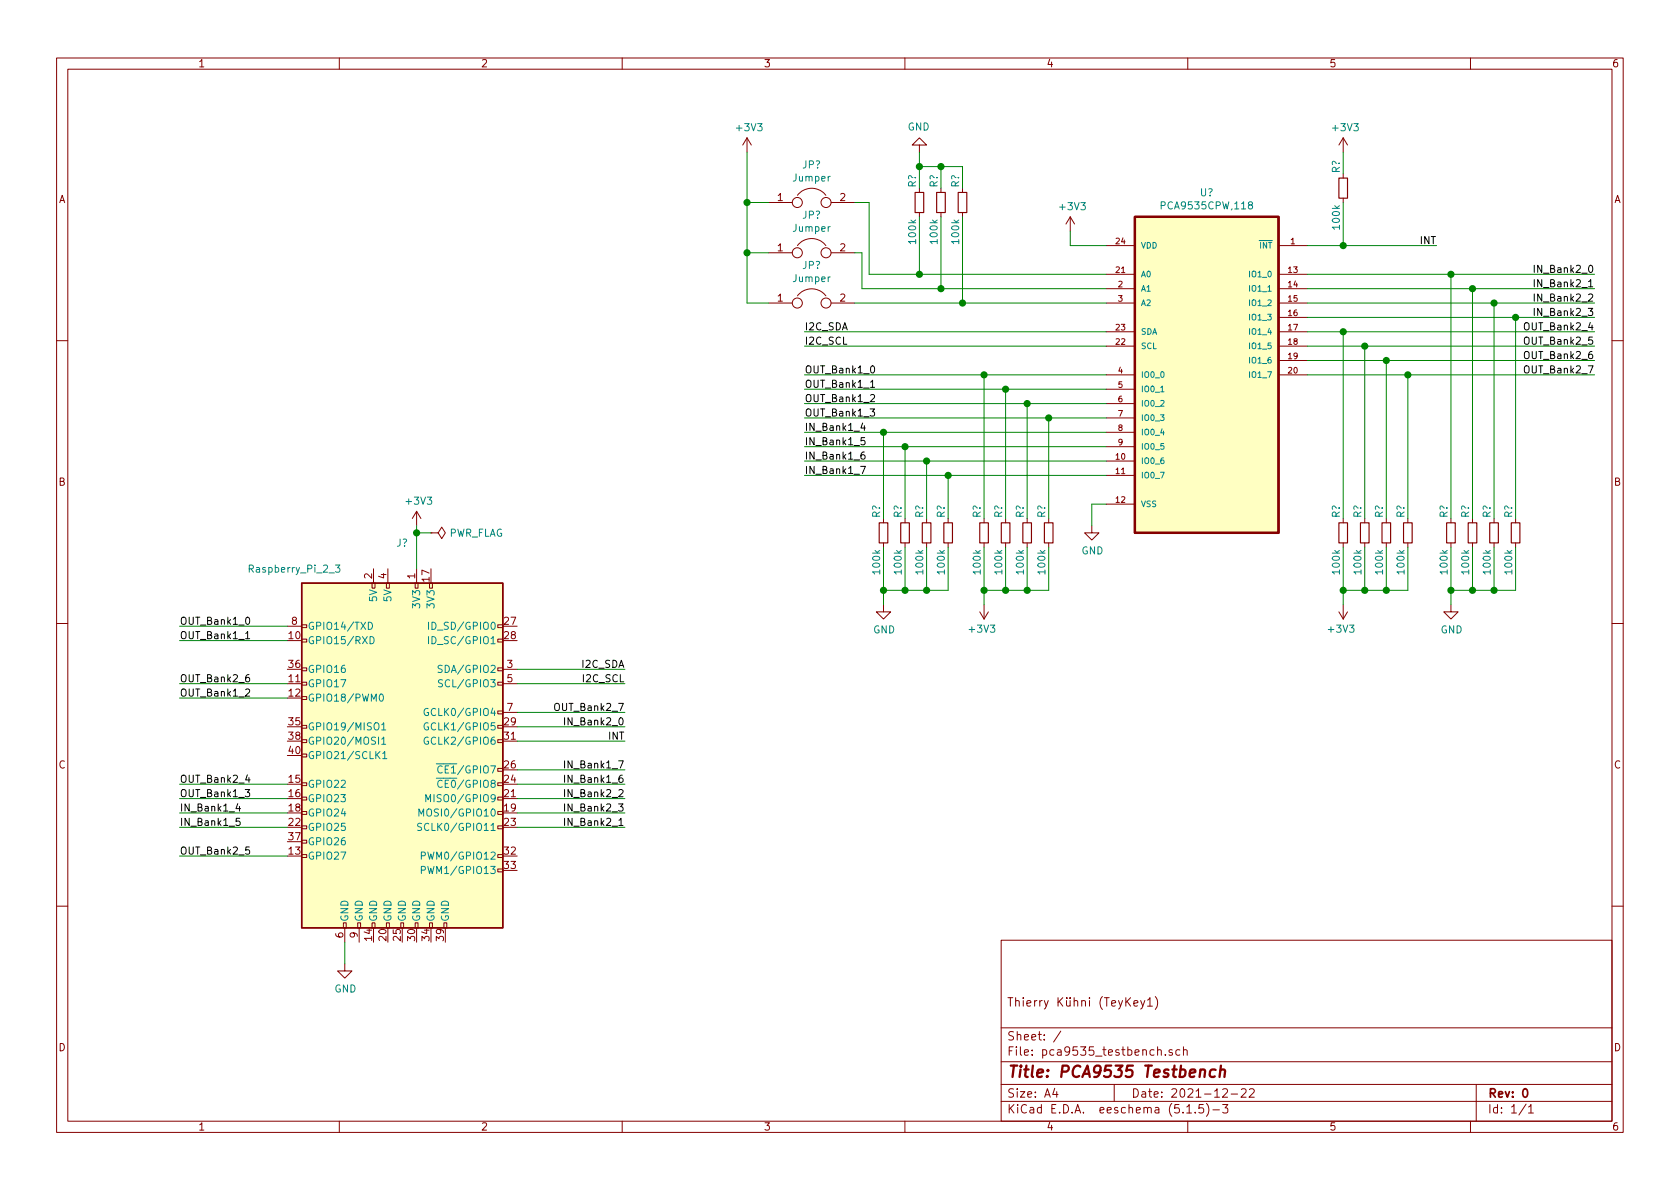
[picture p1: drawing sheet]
EESchema Schematic File Version 4
EELAYER 30 0
EELAYER END
$Descr A4 11693 8268
encoding utf-8
Sheet 1 1
Title "PCA9535 Testbench"
Date "2021-12-22"
Rev "0"
Comp ""
Comment1 "Thierry Kühni (TeyKey1)"
Comment2 ""
Comment3 ""
Comment4 ""
$EndDescr
$Comp
L custom:PCA9535CPW,118 U?
U 1 1
P 8400 2500
F 0 "U?" H 8400 3670 50  0000 C CNN
F 1 "PCA9535CPW,118" H 8400 3579 50  0000 C CNN
F 2 "SOP65P640X110-24N" H 8400 2500 50  0001 L BNN
F 3 "" H 8400 2500 50  0001 L BNN
F 4 "70R6541" H 8400 2500 50  0001 L BNN "OC_NEWARK"
F 5 "TSSOP-24" H 8400 2500 50  0001 L BNN "PACKAGE"
F 6 "PCA9535CPW,118" H 8400 2500 50  0001 L BNN "MPN"
F 7 "NXP" H 8400 2500 50  0001 L BNN "SUPPLIER"
F 8 "-" H 8400 2500 50  0001 L BNN "OC_FARNELL"
	1    8400 2500
	1    0    0    -1  
$EndComp
$Comp
L power:GND #PWR?
U 1 1
P 7600 3650
F 0 "#PWR?" H 7600 3400 50  0001 C CNN
F 1 "GND" H 7605 3477 50  0000 C CNN
F 2 "" H 7600 3650 50  0001 C CNN
F 3 "" H 7600 3650 50  0001 C CNN
	1    7600 3650
	1    0    0    -1  
$EndComp
Wire Wire Line
	7600 3650 7600 3500
$Comp
L power:+3V3 #PWR?
U 1 1
P 7450 1600
F 0 "#PWR?" H 7450 1450 50  0001 C CNN
F 1 "+3V3" H 7465 1773 50  0000 C CNN
F 2 "" H 7450 1600 50  0001 C CNN
F 3 "" H 7450 1600 50  0001 C CNN
	1    7450 1600
	1    0    0    -1  
$EndComp
Wire Wire Line
	7700 1700 7450 1700
Wire Wire Line
	7450 1700 7450 1600
$Comp
L Device:R_Small R?
U 1 1
P 7300 3700
F 0 "R?" V 7250 3800 50  0000 L CNN
F 1 "100k" V 7250 3400 50  0000 L CNN
F 2 "" H 7300 3700 50  0001 C CNN
F 3 "~" H 7300 3700 50  0001 C CNN
	1    7300 3700
	1    0    0    -1  
$EndComp
$Comp
L Device:R_Small R?
U 1 1
P 7150 3700
F 0 "R?" V 7100 3800 50  0000 L CNN
F 1 "100k" V 7100 3400 50  0000 L CNN
F 2 "" H 7150 3700 50  0001 C CNN
F 3 "~" H 7150 3700 50  0001 C CNN
	1    7150 3700
	1    0    0    -1  
$EndComp
$Comp
L Device:R_Small R?
U 1 1
P 7000 3700
F 0 "R?" V 6950 3800 50  0000 L CNN
F 1 "100k" V 6950 3400 50  0000 L CNN
F 2 "" H 7000 3700 50  0001 C CNN
F 3 "~" H 7000 3700 50  0001 C CNN
	1    7000 3700
	1    0    0    -1  
$EndComp
$Comp
L Device:R_Small R?
U 1 1
P 6850 3700
F 0 "R?" V 6800 3800 50  0000 L CNN
F 1 "100k" V 6800 3400 50  0000 L CNN
F 2 "" H 6850 3700 50  0001 C CNN
F 3 "~" H 6850 3700 50  0001 C CNN
	1    6850 3700
	1    0    0    -1  
$EndComp
Wire Wire Line
	7700 2600 6850 2600
Wire Wire Line
	7700 2700 7000 2700
Wire Wire Line
	7700 2800 7150 2800
Wire Wire Line
	7700 2900 7300 2900
Wire Wire Line
	7300 3600 7300 2900
Wire Wire Line
	7150 3600 7150 2800
Wire Wire Line
	7000 3600 7000 2700
Wire Wire Line
	6850 3600 6850 2600
$Comp
L power:+3V3 #PWR?
U 1 1
P 6850 4200
F 0 "#PWR?" H 6850 4050 50  0001 C CNN
F 1 "+3V3" H 6865 4373 50  0000 C CNN
F 2 "" H 6850 4200 50  0001 C CNN
F 3 "" H 6850 4200 50  0001 C CNN
	1    6850 4200
	-1   0    0    1   
$EndComp
Wire Wire Line
	6850 3800 6850 4100
Wire Wire Line
	7000 3800 7000 4100
Wire Wire Line
	7000 4100 6850 4100
Connection ~ 6850 4100
Wire Wire Line
	6850 4100 6850 4200
Wire Wire Line
	7150 3800 7150 4100
Wire Wire Line
	7150 4100 7000 4100
Connection ~ 7000 4100
Wire Wire Line
	7300 3800 7300 4100
Wire Wire Line
	7300 4100 7150 4100
Connection ~ 7150 4100
Wire Wire Line
	9100 2300 9350 2300
Wire Wire Line
	9100 2400 9500 2400
Wire Wire Line
	9100 2500 9650 2500
Wire Wire Line
	9100 2600 9800 2600
$Comp
L Device:R_Small R?
U 1 1
P 9800 3700
F 0 "R?" V 9750 3800 50  0000 L CNN
F 1 "100k" V 9750 3400 50  0000 L CNN
F 2 "" H 9800 3700 50  0001 C CNN
F 3 "~" H 9800 3700 50  0001 C CNN
	1    9800 3700
	1    0    0    -1  
$EndComp
$Comp
L Device:R_Small R?
U 1 1
P 9650 3700
F 0 "R?" V 9600 3800 50  0000 L CNN
F 1 "100k" V 9600 3400 50  0000 L CNN
F 2 "" H 9650 3700 50  0001 C CNN
F 3 "~" H 9650 3700 50  0001 C CNN
	1    9650 3700
	1    0    0    -1  
$EndComp
$Comp
L Device:R_Small R?
U 1 1
P 9500 3700
F 0 "R?" V 9450 3800 50  0000 L CNN
F 1 "100k" V 9450 3400 50  0000 L CNN
F 2 "" H 9500 3700 50  0001 C CNN
F 3 "~" H 9500 3700 50  0001 C CNN
	1    9500 3700
	1    0    0    -1  
$EndComp
$Comp
L Device:R_Small R?
U 1 1
P 9350 3700
F 0 "R?" V 9300 3800 50  0000 L CNN
F 1 "100k" V 9300 3400 50  0000 L CNN
F 2 "" H 9350 3700 50  0001 C CNN
F 3 "~" H 9350 3700 50  0001 C CNN
	1    9350 3700
	1    0    0    -1  
$EndComp
$Comp
L power:+3V3 #PWR?
U 1 1
P 9350 4200
F 0 "#PWR?" H 9350 4050 50  0001 C CNN
F 1 "+3V3" H 9365 4373 50  0000 C CNN
F 2 "" H 9350 4200 50  0001 C CNN
F 3 "" H 9350 4200 50  0001 C CNN
	1    9350 4200
	-1   0    0    1   
$EndComp
Wire Wire Line
	9350 3800 9350 4100
Wire Wire Line
	9500 3800 9500 4100
Wire Wire Line
	9500 4100 9350 4100
Connection ~ 9350 4100
Wire Wire Line
	9350 4100 9350 4200
Wire Wire Line
	9650 3800 9650 4100
Wire Wire Line
	9650 4100 9500 4100
Connection ~ 9500 4100
Wire Wire Line
	9800 3800 9800 4100
Wire Wire Line
	9800 4100 9650 4100
Connection ~ 9650 4100
Wire Wire Line
	9350 3600 9350 2300
Connection ~ 9350 2300
Wire Wire Line
	9500 3600 9500 2400
Connection ~ 9500 2400
Wire Wire Line
	9650 3600 9650 2500
Connection ~ 9650 2500
Wire Wire Line
	9800 3600 9800 2600
Connection ~ 9800 2600
Wire Wire Line
	9100 2200 10550 2200
Wire Wire Line
	9100 2100 10400 2100
Wire Wire Line
	9100 2000 10250 2000
Wire Wire Line
	9100 1900 10100 1900
$Comp
L Device:R_Small R?
U 1 1
P 10550 3700
F 0 "R?" V 10500 3800 50  0000 L CNN
F 1 "100k" V 10500 3400 50  0000 L CNN
F 2 "" H 10550 3700 50  0001 C CNN
F 3 "~" H 10550 3700 50  0001 C CNN
	1    10550 3700
	1    0    0    -1  
$EndComp
$Comp
L Device:R_Small R?
U 1 1
P 10400 3700
F 0 "R?" V 10350 3800 50  0000 L CNN
F 1 "100k" V 10350 3400 50  0000 L CNN
F 2 "" H 10400 3700 50  0001 C CNN
F 3 "~" H 10400 3700 50  0001 C CNN
	1    10400 3700
	1    0    0    -1  
$EndComp
$Comp
L Device:R_Small R?
U 1 1
P 10250 3700
F 0 "R?" V 10200 3800 50  0000 L CNN
F 1 "100k" V 10200 3400 50  0000 L CNN
F 2 "" H 10250 3700 50  0001 C CNN
F 3 "~" H 10250 3700 50  0001 C CNN
	1    10250 3700
	1    0    0    -1  
$EndComp
$Comp
L Device:R_Small R?
U 1 1
P 10100 3700
F 0 "R?" V 10050 3800 50  0000 L CNN
F 1 "100k" V 10050 3400 50  0000 L CNN
F 2 "" H 10100 3700 50  0001 C CNN
F 3 "~" H 10100 3700 50  0001 C CNN
	1    10100 3700
	1    0    0    -1  
$EndComp
Wire Wire Line
	10100 3800 10100 4100
Wire Wire Line
	10250 3800 10250 4100
Wire Wire Line
	10250 4100 10100 4100
Connection ~ 10100 4100
Wire Wire Line
	10100 4100 10100 4200
Wire Wire Line
	10400 3800 10400 4100
Wire Wire Line
	10400 4100 10250 4100
Connection ~ 10250 4100
Wire Wire Line
	10550 3800 10550 4100
Wire Wire Line
	10550 4100 10400 4100
Connection ~ 10400 4100
$Comp
L power:GND #PWR?
U 1 1
P 10100 4200
F 0 "#PWR?" H 10100 3950 50  0001 C CNN
F 1 "GND" H 10105 4027 50  0000 C CNN
F 2 "" H 10100 4200 50  0001 C CNN
F 3 "" H 10100 4200 50  0001 C CNN
	1    10100 4200
	1    0    0    -1  
$EndComp
Wire Wire Line
	10100 3600 10100 1900
Wire Wire Line
	10250 3600 10250 2000
Wire Wire Line
	10400 3600 10400 2100
Connection ~ 10100 1900
Connection ~ 10250 2000
Connection ~ 10400 2100
Wire Wire Line
	10550 3600 10550 2200
Connection ~ 10550 2200
$Comp
L Device:R_Small R?
U 1 1
P 6600 3700
F 0 "R?" V 6550 3800 50  0000 L CNN
F 1 "100k" V 6550 3400 50  0000 L CNN
F 2 "" H 6600 3700 50  0001 C CNN
F 3 "~" H 6600 3700 50  0001 C CNN
	1    6600 3700
	1    0    0    -1  
$EndComp
$Comp
L Device:R_Small R?
U 1 1
P 6450 3700
F 0 "R?" V 6400 3800 50  0000 L CNN
F 1 "100k" V 6400 3400 50  0000 L CNN
F 2 "" H 6450 3700 50  0001 C CNN
F 3 "~" H 6450 3700 50  0001 C CNN
	1    6450 3700
	1    0    0    -1  
$EndComp
$Comp
L Device:R_Small R?
U 1 1
P 6300 3700
F 0 "R?" V 6250 3800 50  0000 L CNN
F 1 "100k" V 6250 3400 50  0000 L CNN
F 2 "" H 6300 3700 50  0001 C CNN
F 3 "~" H 6300 3700 50  0001 C CNN
	1    6300 3700
	1    0    0    -1  
$EndComp
$Comp
L Device:R_Small R?
U 1 1
P 6150 3700
F 0 "R?" V 6100 3800 50  0000 L CNN
F 1 "100k" V 6100 3400 50  0000 L CNN
F 2 "" H 6150 3700 50  0001 C CNN
F 3 "~" H 6150 3700 50  0001 C CNN
	1    6150 3700
	1    0    0    -1  
$EndComp
Wire Wire Line
	6150 3800 6150 4100
Wire Wire Line
	6300 3800 6300 4100
Wire Wire Line
	6300 4100 6150 4100
Connection ~ 6150 4100
Wire Wire Line
	6150 4100 6150 4200
Wire Wire Line
	6450 3800 6450 4100
Wire Wire Line
	6450 4100 6300 4100
Connection ~ 6300 4100
Wire Wire Line
	6600 3800 6600 4100
Wire Wire Line
	6600 4100 6450 4100
Connection ~ 6450 4100
$Comp
L power:GND #PWR?
U 1 1
P 6150 4200
F 0 "#PWR?" H 6150 3950 50  0001 C CNN
F 1 "GND" H 6155 4027 50  0000 C CNN
F 2 "" H 6150 4200 50  0001 C CNN
F 3 "" H 6150 4200 50  0001 C CNN
	1    6150 4200
	1    0    0    -1  
$EndComp
Connection ~ 6850 2600
Connection ~ 7000 2700
Connection ~ 7150 2800
Connection ~ 7300 2900
Wire Wire Line
	7600 3500 7700 3500
Wire Wire Line
	7700 3300 6600 3300
Wire Wire Line
	7700 3200 6450 3200
Wire Wire Line
	7700 3100 6300 3100
Wire Wire Line
	7700 3000 6150 3000
Wire Wire Line
	6150 3600 6150 3000
Connection ~ 6150 3000
Wire Wire Line
	6300 3600 6300 3100
Connection ~ 6300 3100
Wire Wire Line
	6450 3600 6450 3200
Connection ~ 6450 3200
Wire Wire Line
	6600 3600 6600 3300
Connection ~ 6600 3300
Wire Wire Line
	5600 3300 6600 3300
Wire Wire Line
	5600 3200 6450 3200
Wire Wire Line
	5600 3100 6300 3100
Wire Wire Line
	5600 3000 6150 3000
Wire Wire Line
	5600 2900 7300 2900
Wire Wire Line
	5600 2800 7150 2800
Wire Wire Line
	5600 2700 7000 2700
Wire Wire Line
	5600 2600 6850 2600
Wire Wire Line
	9800 2600 11100 2600
Wire Wire Line
	9650 2500 11100 2500
Wire Wire Line
	9500 2400 11100 2400
Wire Wire Line
	9350 2300 11100 2300
Wire Wire Line
	10550 2200 11100 2200
Wire Wire Line
	10400 2100 11100 2100
Wire Wire Line
	10250 2000 11100 2000
Wire Wire Line
	10100 1900 11100 1900
Wire Wire Line
	7700 2400 5600 2400
Wire Wire Line
	7700 2300 5600 2300
$Comp
L Device:R_Small R?
U 1 1
P 9350 1300
F 0 "R?" V 9300 1400 50  0000 L CNN
F 1 "100k" V 9300 1000 50  0000 L CNN
F 2 "" H 9350 1300 50  0001 C CNN
F 3 "~" H 9350 1300 50  0001 C CNN
	1    9350 1300
	1    0    0    -1  
$EndComp
Wire Wire Line
	9100 1700 9350 1700
Wire Wire Line
	9350 1700 9350 1400
$Comp
L power:+3V3 #PWR?
U 1 1
P 9350 1050
F 0 "#PWR?" H 9350 900 50  0001 C CNN
F 1 "+3V3" H 9365 1223 50  0000 C CNN
F 2 "" H 9350 1050 50  0001 C CNN
F 3 "" H 9350 1050 50  0001 C CNN
	1    9350 1050
	1    0    0    -1  
$EndComp
Wire Wire Line
	9350 1200 9350 1050
$Comp
L Device:Jumper JP?
U 1 1
P 5650 1400
F 0 "JP?" H 5650 1664 50  0000 C CNN
F 1 "Jumper" H 5650 1573 50  0000 C CNN
F 2 "" H 5650 1400 50  0001 C CNN
F 3 "~" H 5650 1400 50  0001 C CNN
	1    5650 1400
	1    0    0    -1  
$EndComp
$Comp
L Device:R_Small R?
U 1 1
P 6700 1400
F 0 "R?" V 6650 1500 50  0000 L CNN
F 1 "100k" V 6650 1100 50  0000 L CNN
F 2 "" H 6700 1400 50  0001 C CNN
F 3 "~" H 6700 1400 50  0001 C CNN
	1    6700 1400
	1    0    0    -1  
$EndComp
$Comp
L Device:R_Small R?
U 1 1
P 6550 1400
F 0 "R?" V 6500 1500 50  0000 L CNN
F 1 "100k" V 6500 1100 50  0000 L CNN
F 2 "" H 6550 1400 50  0001 C CNN
F 3 "~" H 6550 1400 50  0001 C CNN
	1    6550 1400
	1    0    0    -1  
$EndComp
$Comp
L Device:R_Small R?
U 1 1
P 6400 1400
F 0 "R?" V 6350 1500 50  0000 L CNN
F 1 "100k" V 6350 1100 50  0000 L CNN
F 2 "" H 6400 1400 50  0001 C CNN
F 3 "~" H 6400 1400 50  0001 C CNN
	1    6400 1400
	1    0    0    -1  
$EndComp
Wire Wire Line
	7700 1900 6400 1900
Wire Wire Line
	7700 2000 6550 2000
Wire Wire Line
	7700 2100 6700 2100
Wire Wire Line
	6700 1500 6700 2100
Connection ~ 6700 2100
Wire Wire Line
	6550 1500 6550 2000
Connection ~ 6550 2000
Wire Wire Line
	6400 1500 6400 1900
Connection ~ 6400 1900
Wire Wire Line
	6400 1900 6050 1900
$Comp
L power:GND #PWR?
U 1 1
P 6400 1050
F 0 "#PWR?" H 6400 800 50  0001 C CNN
F 1 "GND" H 6405 877 50  0000 C CNN
F 2 "" H 6400 1050 50  0001 C CNN
F 3 "" H 6400 1050 50  0001 C CNN
	1    6400 1050
	-1   0    0    1   
$EndComp
Wire Wire Line
	6400 1300 6400 1150
Wire Wire Line
	6700 1300 6700 1150
Wire Wire Line
	6700 1150 6550 1150
Connection ~ 6400 1150
Wire Wire Line
	6400 1150 6400 1050
Wire Wire Line
	6550 1300 6550 1150
Connection ~ 6550 1150
Wire Wire Line
	6550 1150 6400 1150
$Comp
L Device:Jumper JP?
U 1 1
P 5650 2100
F 0 "JP?" H 5650 2364 50  0000 C CNN
F 1 "Jumper" H 5650 2273 50  0000 C CNN
F 2 "" H 5650 2100 50  0001 C CNN
F 3 "~" H 5650 2100 50  0001 C CNN
	1    5650 2100
	1    0    0    -1  
$EndComp
$Comp
L Device:Jumper JP?
U 1 1
P 5650 1750
F 0 "JP?" H 5650 2014 50  0000 C CNN
F 1 "Jumper" H 5650 1923 50  0000 C CNN
F 2 "" H 5650 1750 50  0001 C CNN
F 3 "~" H 5650 1750 50  0001 C CNN
	1    5650 1750
	1    0    0    -1  
$EndComp
Wire Wire Line
	5950 2100 6700 2100
Wire Wire Line
	6050 1900 6050 1400
Wire Wire Line
	6050 1400 5950 1400
Wire Wire Line
	6000 2000 6000 1750
Wire Wire Line
	6000 1750 5950 1750
Wire Wire Line
	6000 2000 6550 2000
$Comp
L power:+3V3 #PWR?
U 1 1
P 5200 1050
F 0 "#PWR?" H 5200 900 50  0001 C CNN
F 1 "+3V3" H 5215 1223 50  0000 C CNN
F 2 "" H 5200 1050 50  0001 C CNN
F 3 "" H 5200 1050 50  0001 C CNN
	1    5200 1050
	1    0    0    -1  
$EndComp
Wire Wire Line
	5200 1050 5200 1400
Wire Wire Line
	5200 2100 5350 2100
Wire Wire Line
	5350 1750 5200 1750
Connection ~ 5200 1750
Wire Wire Line
	5200 1750 5200 2100
Wire Wire Line
	5350 1400 5200 1400
Connection ~ 5200 1400
Wire Wire Line
	5200 1400 5200 1750
Text Label 11100 1900 2    50   ~ 0
IN_Bank2_0
Text Label 11100 2000 2    50   ~ 0
IN_Bank2_1
Text Label 11100 2100 2    50   ~ 0
IN_Bank2_2
Text Label 11100 2200 2    50   ~ 0
IN_Bank2_3
Text Label 11100 2300 2    50   ~ 0
OUT_Bank2_4
Text Label 11100 2400 2    50   ~ 0
OUT_Bank2_5
Text Label 11100 2500 2    50   ~ 0
OUT_Bank2_6
Text Label 11100 2600 2    50   ~ 0
OUT_Bank2_7
Text Label 5600 2600 0    50   ~ 0
OUT_Bank1_0
Text Label 5600 2700 0    50   ~ 0
OUT_Bank1_1
Text Label 5600 2800 0    50   ~ 0
OUT_Bank1_2
Text Label 5600 2900 0    50   ~ 0
OUT_Bank1_3
Text Label 5600 3000 0    50   ~ 0
IN_Bank1_4
Text Label 5600 3100 0    50   ~ 0
IN_Bank1_5
Text Label 5600 3200 0    50   ~ 0
IN_Bank1_6
Text Label 5600 3300 0    50   ~ 0
IN_Bank1_7
Text Label 5600 2300 0    50   ~ 0
I2C_SDA
Text Label 5600 2400 0    50   ~ 0
I2C_SCL
$Comp
L Connector:Raspberry_Pi_2_3 J?
U 1 1
P 2800 5250
F 0 "J?" H 2800 6731 50  0000 C CNN
F 1 "Raspberry_Pi_2_3" H 2050 6550 50  0000 C CNN
F 2 "" H 2800 5250 50  0001 C CNN
F 3 "https://www.raspberrypi.org/documentation/hardware/raspberrypi/schematics/rpi_SCH_3bplus_1p0_reduced.pdf" H 2800 5250 50  0001 C CNN
	1    2800 5250
	1    0    0    -1  
$EndComp
$Comp
L power:+3V3 #PWR?
U 1 1
P 2900 3650
F 0 "#PWR?" H 2900 3500 50  0001 C CNN
F 1 "+3V3" H 2915 3823 50  0000 C CNN
F 2 "" H 2900 3650 50  0001 C CNN
F 3 "" H 2900 3650 50  0001 C CNN
	1    2900 3650
	1    0    0    -1  
$EndComp
Wire Wire Line
	2900 3950 2900 3700
$Comp
L power:PWR_FLAG #FLG?
U 1 1
P 3000 3700
F 0 "#FLG?" H 3000 3775 50  0001 C CNN
F 1 "PWR_FLAG" V 3000 3828 50  0000 L CNN
F 2 "" H 3000 3700 50  0001 C CNN
F 3 "~" H 3000 3700 50  0001 C CNN
	1    3000 3700
	0    1    1    0   
$EndComp
Wire Wire Line
	3000 3700 2900 3700
Connection ~ 2900 3700
Wire Wire Line
	2900 3700 2900 3650
$Comp
L power:GND #PWR?
U 1 1
P 2400 6700
F 0 "#PWR?" H 2400 6450 50  0001 C CNN
F 1 "GND" H 2405 6527 50  0000 C CNN
F 2 "" H 2400 6700 50  0001 C CNN
F 3 "" H 2400 6700 50  0001 C CNN
	1    2400 6700
	1    0    0    -1  
$EndComp
Wire Wire Line
	2400 6700 2400 6550
Text Label 4350 4650 2    50   ~ 0
I2C_SDA
Text Label 4350 4750 2    50   ~ 0
I2C_SCL
Wire Wire Line
	3600 4750 4350 4750
Wire Wire Line
	3600 4650 4350 4650
Wire Wire Line
	1250 4350 2000 4350
Wire Wire Line
	1250 4450 2000 4450
Wire Wire Line
	1250 4850 2000 4850
Wire Wire Line
	1250 5550 2000 5550
Text Label 1250 4350 0    50   ~ 0
OUT_Bank1_0
Text Label 1250 4450 0    50   ~ 0
OUT_Bank1_1
Text Label 1250 4850 0    50   ~ 0
OUT_Bank1_2
Text Label 1250 5550 0    50   ~ 0
OUT_Bank1_3
Wire Wire Line
	1250 5650 2000 5650
Wire Wire Line
	1250 5750 2000 5750
Wire Wire Line
	3600 5450 4350 5450
Wire Wire Line
	3600 5350 4350 5350
Text Label 1250 5650 0    50   ~ 0
IN_Bank1_4
Text Label 1250 5750 0    50   ~ 0
IN_Bank1_5
Text Label 4350 5450 2    50   ~ 0
IN_Bank1_6
Text Label 4350 5350 2    50   ~ 0
IN_Bank1_7
Wire Wire Line
	3600 4950 4350 4950
Wire Wire Line
	1250 4750 2000 4750
Wire Wire Line
	1250 5950 2000 5950
Wire Wire Line
	1250 5450 2000 5450
Text Label 1250 5450 0    50   ~ 0
OUT_Bank2_4
Text Label 1250 5950 0    50   ~ 0
OUT_Bank2_5
Text Label 1250 4750 0    50   ~ 0
OUT_Bank2_6
Text Label 4350 4950 2    50   ~ 0
OUT_Bank2_7
Wire Wire Line
	3600 5650 4350 5650
Wire Wire Line
	3600 5550 4350 5550
Wire Wire Line
	3600 5750 4350 5750
Wire Wire Line
	3600 5050 4350 5050
Text Label 4350 5050 2    50   ~ 0
IN_Bank2_0
Text Label 4350 5750 2    50   ~ 0
IN_Bank2_1
Text Label 4350 5550 2    50   ~ 0
IN_Bank2_2
Text Label 4350 5650 2    50   ~ 0
IN_Bank2_3
Wire Wire Line
	9350 1700 10000 1700
Connection ~ 9350 1700
Text Label 10000 1700 2    50   ~ 0
INT
Text Label 4350 5150 2    50   ~ 0
INT
Wire Wire Line
	3600 5150 4350 5150
$EndSCHEMATC
